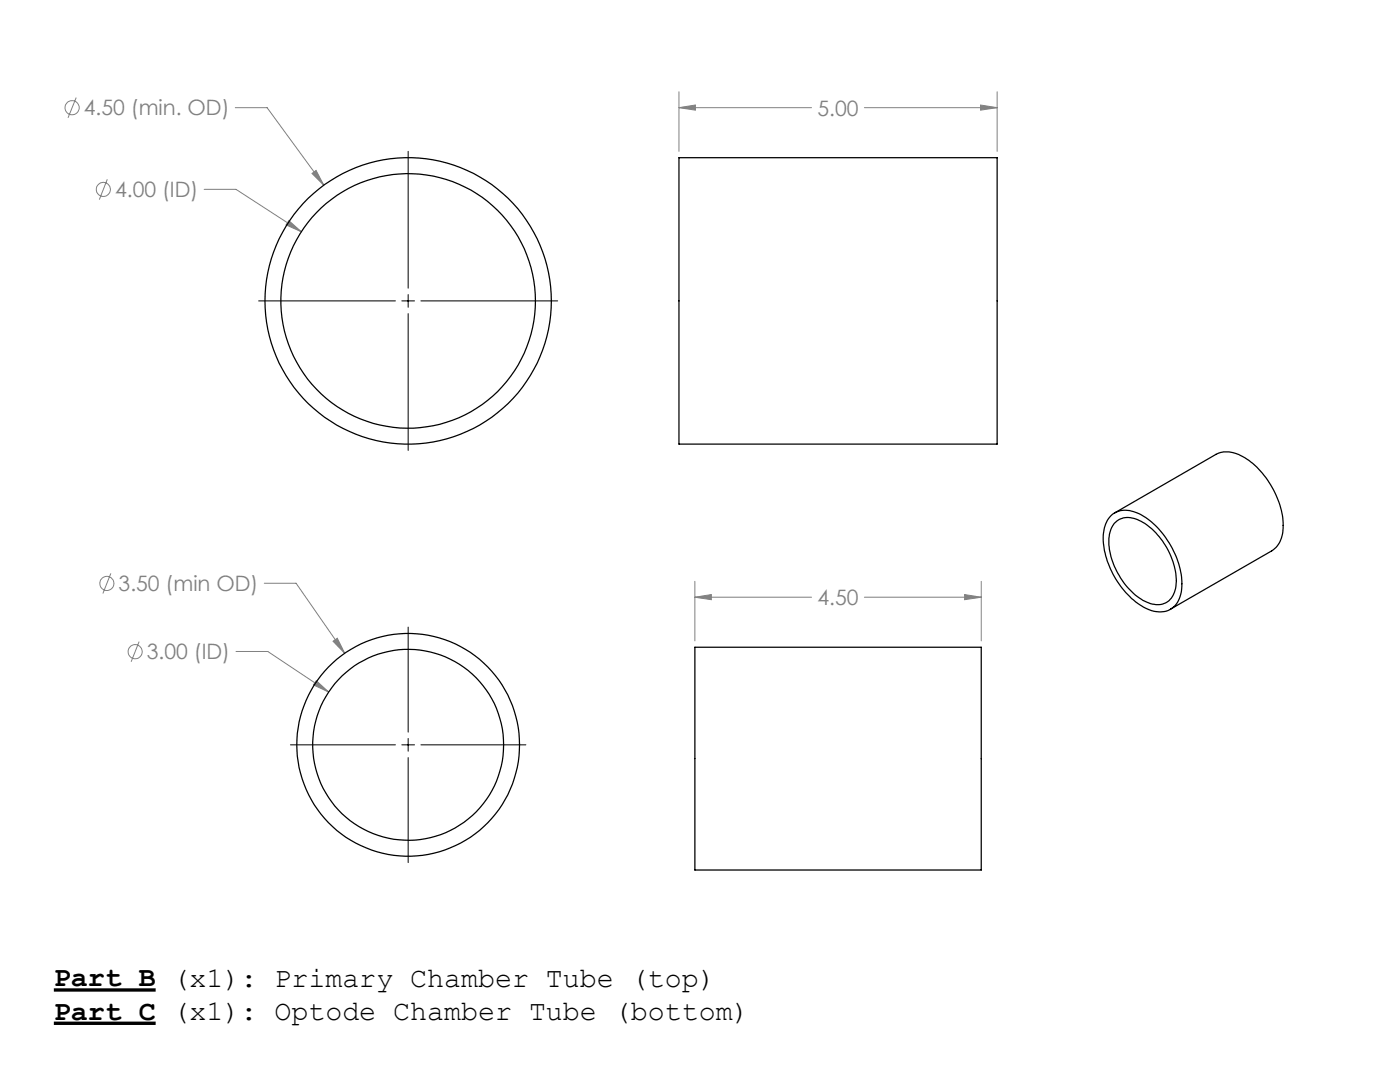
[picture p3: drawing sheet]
<svg xmlns="http://www.w3.org/2000/svg" width="279mm" height="216mm" viewBox="0 0 279 216" stroke-linecap="round" stroke-linejoin="round" font-family="sans-serif">
<g fill="none" stroke="#808080" stroke-width=".2">
<path d="M15.2 19.5l-1.6 4M135.5 18.3v11.9M199 18.3v11.9M21.4 35.8l-1.6 4M40.7 37.8h6.4l13 8.4M47 21.5h6.3l11.3 15.5M62.3 34.6l.8-.6 1.5 3zM135.5 21.5l3.3-.5v1zM135.5 21.5h26.5M172.5 21.5h26.5M195.7 21l3.3 .5-3.3 .5zM57.6 44l2.5 2.2-3-1.3z"/>
<path d="M22.1 114.4l-1.6 4M52.7 116.4h6.4l9.7 14M138.7 119.2l3.3-.6v1.1zM138.7 116v11.9M138.7 119.2h23.3M172.5 119.2h23.3M192.5 118.6l3.3 .6-3.3 .5zM195.8 116v11.9M27.8 128l-1.6 4M47.1 130h6.3l12.2 8.1M63.1 135.8l2.5 2.3-3.1-1.4zM66.5 128l.8-.6 1.5 3z"/>
<circle cx="14.4" cy="21.5" r="1.41"/>
<circle cx="20.6" cy="37.8" r="1.41"/>
<circle cx="21.3" cy="116.4" r="1.41"/>
<circle cx="27" cy="130" r="1.41"/>
</g>
<path d="M10.7 197.5h20.4M10.7 204.2h20.4" fill="none" stroke="#000" stroke-width=".67" stroke-linecap="butt"/>
<path d="M81.5 30.2v27.3M81.5 58.8v2.5M51.6 60h27.3M80.2 60h2.5M81.5 62.6v27.3M84 60h27.3M81.5 125.1v21M58 148.6h20.9M80.2 148.6h2.5M81.5 147.4v2.5M81.5 151.2v20.9M84 148.6h21" fill="none" stroke="#000" stroke-width=".2"/>
<path d="M62.3 34.6l2.3 2.4-1.5-3zM57.6 44l-.5 .9 3 1.3zM195.7 21l3.3 .5-3.3 .5zM135.5 21.5l3.3-.5v1zM66.5 128l2.3 2.4-1.5-3zM63.1 135.8l-.6 .9 3.1 1.4zM192.5 118.6l3.3 .6-3.3 .5zM138.7 119.2l3.3-.6v1.1z" fill="#808080"/>
<g fill="none" stroke="#000" stroke-width=".25">
<path d="M135.5 31.5h63.5v57.1h-63.5zM221.6 103a4.6 4.6 0 0 1 5.4-.6 17.1 17.1 0 0 1 8.7 12.1 7.4 7.4 0 0 1-1.3 6.4 5 5 0 0 1-6.2 .2 17.1 17.1 0 0 1-8-14.6 5.8 5.8 0 0 1 1.4-3.5zM222.4 104.4a4.1 4.1 0 0 1 5.4-.4 14.3 14.3 0 0 1 6.9 13.1 3.7 3.7 0 0 1-5.5 3.2 14 14 0 0 1-7.6-9.7 7.3 7.3 0 0 1 .8-6.2zM222.5 102.3l20.2-11.6a5.6 5.6 0 0 1 5.7 .6 17.4 17.4 0 0 1 7.7 14 5.3 5.3 0 0 1-2.3 4.6l-20.2 11.7M138.7 129.2h57.1v44.4h-57.1z"/>
<circle cx="81.5" cy="60" r="25.4"/>
<circle cx="81.5" cy="60.1" r="28.6"/>
<circle cx="81.5" cy="148.6" r="22.2"/>
<circle cx="81.5" cy="148.6" r="19"/>
</g>
<g font-size="5.6">
<text x="10.7" y="196.8">Part B (x1): Primary Chamber Tube (top)</text>
<text x="10.7" y="203.5">Part C (x1): Optode Chamber Tube (bottom)</text>
</g>
<g font-size="4.2" fill="#808080">
<text x="16.7" y="23">4.50 (min. OD)</text>
<text x="163.2" y="23.1">5.00</text>
<text x="23" y="39.3">4.00 (ID)</text>
<text x="23.7" y="118">3.50 (min OD)</text>
<text x="163.2" y="120.7">4.50</text>
<text x="29.3" y="131.6">3.00 (ID)</text>
</g>
</svg>
